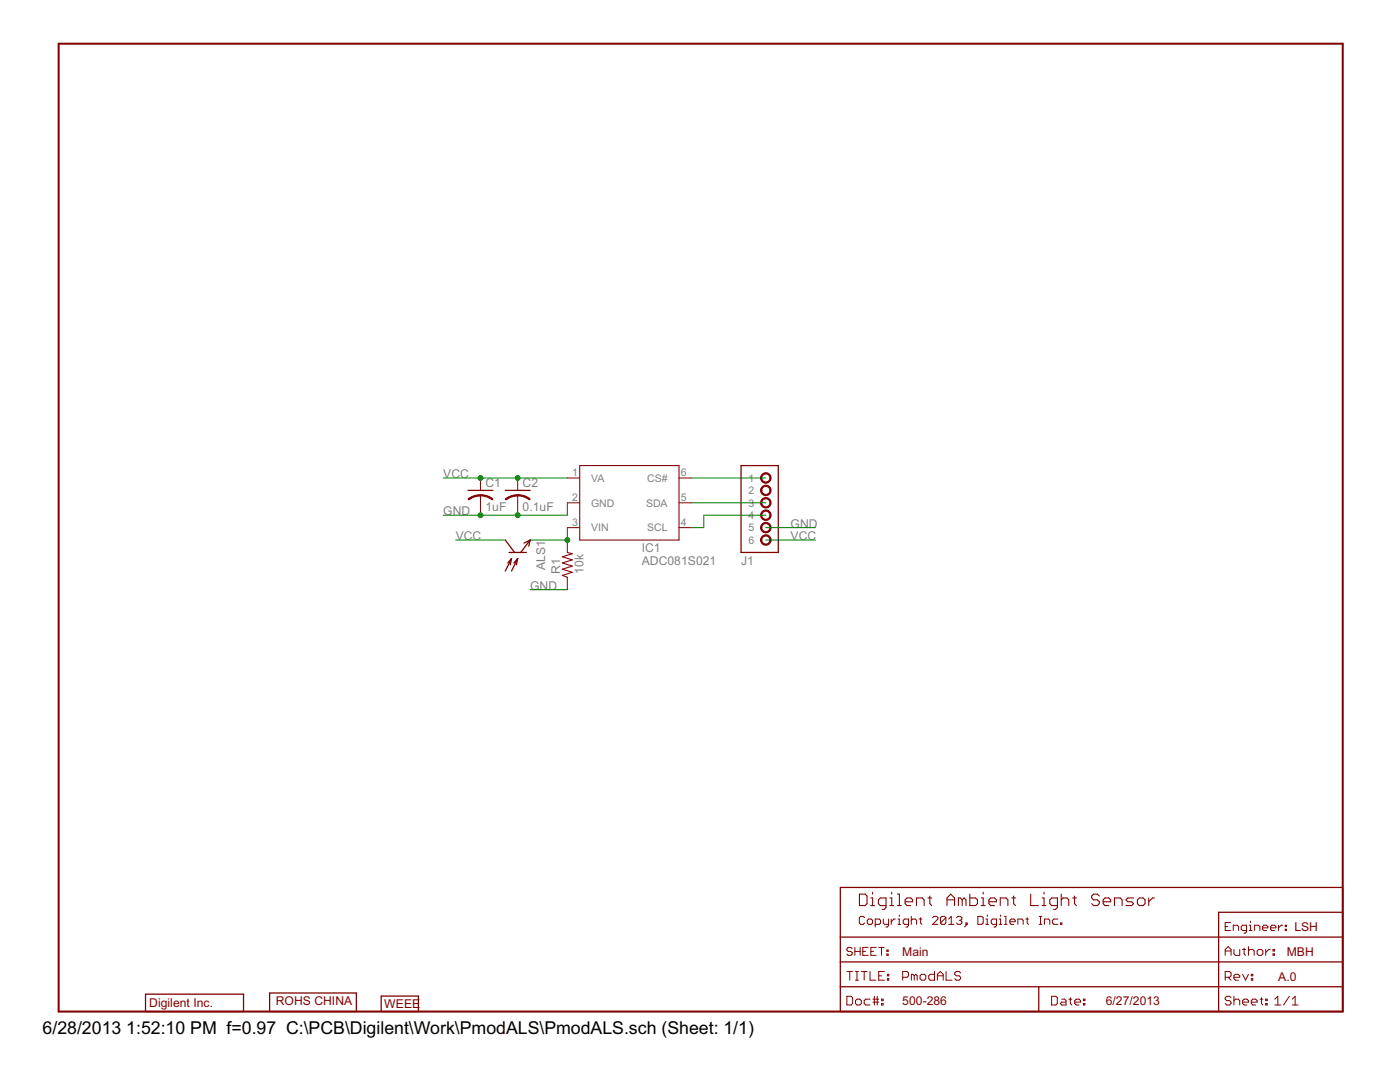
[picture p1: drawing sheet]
<svg xmlns="http://www.w3.org/2000/svg" width="279mm" height="216mm" viewBox="0 0 279 216" stroke-linecap="round" stroke-linejoin="round" font-family="sans-serif">
<g fill="none" stroke="#800000" stroke-width=".21">
<path d="M115.7 92.9h19.8v14.9h-19.8zM113.2 110.2l1 .3-2 .6 2 .6-2 .6 2 .7-2 .6 2 .6-2 .6 1 .4M171.5 178.4h1.2l.3 .4v1.5l-.3 .4h-1.2zM173.8 179.2h.4v1.5M174.2 178v.4M177.6 179.2h.4v1.5M178 178v.4M179.1 178.4h.4v2.3M180.6 179.9h1.5v-.3l-.3-.4h-.8l-.4 .4v.7l.4 .4h.8M185.2 179.2h.7M185.6 178.8v1.5l.3 .4M189 179.6h1.5"/>
<path d="M192 179.6l-.4-.4h-.3v1.5M192 179.6v1.1M192 179.6l.4-.4 .4 .4v1.1M193.5 178.4v2.3h1.2l.4-.4v-.7l-.4-.4h-1.2M195.8 179.2h.4v1.5M196.2 178v.4M197.4 179.9h1.5v-.3l-.4-.4h-.8l-.3 .4v.7l.3 .4h.8M201.9 179.2h.8M202.3 178.8v1.5l.4 .4M205.7 178.4v2.3h1.5M208 179.2h.4v1.5M208.4 178v.4"/>
<path d="M211.8 179.6l.4-.4h.7l.4 .4v1.1M211.8 178.4v2.3M214.1 179.2h.7M214.4 178.8v1.5l.4 .4M219.4 178.8l-.4-.4h-.8l-.3 .4v.4l.3 .4h.8l.4 .3v.4l-.4 .4h-.8l-.3-.4M220.2 179.9h1.5v-.3l-.4-.4h-.8l-.3 .4v.7l.3 .4h.8M226.2 179.2h-1.1l-.4 .4 .4 .3h.7l.4 .4-.4 .4h-1.1M227.4 179.2h.7l.4 .4v.7l-.4 .4h-.7l-.4-.4v-.7zM229.3 179.2v1.5M230.4 179.2h-.4l-.7 .7M173.8 180.7h.7M176.8 180.7h-1.1l-.4-.4v-.7l.4-.4h1.1v1.9l-.4 .4h-.3"/>
<path d="M177.6 180.7h.8M179.1 180.7h.8M182.9 180.7v-1.5h1.1l.4 .4v1.1M189 180.7v-1.5l.7-.8 .8 .8v1.5M195.8 180.7h.8M199.6 180.7v-1.5h1.2l.3 .4v1.1M208 180.7h.7M211 180.7h-1.1l-.4-.4v-.7l.4-.4h1.1v1.9l-.3 .4h-.4M222.4 180.7v-1.5h1.2l.3 .4v1.1"/>
</g>
<g fill="none" stroke="#800000" stroke-width=".2">
<path d="M95.9 95.4v2.5M95.9 98.8v4M103.3 95.4v2.5M103.3 98.8v4M113.2 95.4h2.5M135.5 95.4h2.5M113.2 105.3h2.5M113.2 100.3h2.5M113.2 107.8v2.4M113.2 115.2v2.5M135.5 105.3h2.5M135.5 100.3h2.5"/>
<path d="M169 198.8h.9l.3 .3v1.1l-.3 .3h-.9zM169 193.8h1.2M169.6 193.8v1.8M170.1 189.3l-.3-.3h-.5l-.3 .3v.3l.3 .2h.5l.3 .3v.3l-.3 .2h-.5l-.3-.2M170.6 189.8h1.1M170.6 189v1.6M170.7 199.7l.3-.3h.6l.3 .3v.5l-.3 .3h-.6l-.3-.3zM170.7 193.8h.6M170.7 195.6h.6M171 193.8v1.8M171.7 189v1.6M171.9 193.8h1.2"/>
<path d="M172.2 189.8h.5M172.5 193.8v1.8M172.6 183.1l-.3-.2h-.6l-.2 .2v1.1l.2 .2h.6l.3-.2M173.1 183.6l.2-.2h.6l.2 .2v.6l-.2 .2h-.6l-.2-.2zM173.2 189h-1v1.6h1M173.6 199.4h-.8l-.3 .3v.5l.3 .3h.8M173.6 193.8v1.8h1.2M173.8 189.8h.5M174.2 199.4h1.2M174.2 200h1.2M174.5 198.8v1.7M174.7 184.4h.8l.2-.2v-.6l-.2-.2h-.8v1.6"/>
<path d="M174.9 189h-1.1v1.6h1.1M175.1 198.8v1.7M175.4 194.7h.5M175.4 189h1M175.9 189v1.6M175.9 199.4h.3v.3h-.3zM176.3 183.4v.8l.2 .2h.8M176.5 193.8h-1.1v1.8h1.1M177 190.4h.2v.2h-.2zM177 189.6h.2v.2h-.2zM177.1 195.3h.3v.3h-.3zM177.1 194.4h.3v.3h-.3z"/>
<path d="M177.3 183.4v1.3l-.2 .3h-.3M177.9 183.4v1M178.7 183.4h-.3l-.5 .5M179.2 184.4h.5M179.2 183.4h.3v1M179.5 182.6v.3M180.1 195h.9l.3-.3v-.6l-.3-.3h-.9v1.8M181.3 184.4h-.8l-.2-.2v-.6l.2-.2h.8v1.3l-.2 .3h-.3M181.9 183.6l.2-.2h.5l.3 .2v.8M181.9 182.9v1.5M182.5 194.7l-.3-.3h-.3v1.2M182.5 194.7v.9"/>
<path d="M182.5 194.7l.3-.3 .2 .3v.9M183.5 183.4h.5M183.7 183.1v1.1l.3 .2M183.9 194.4h.6l.3 .3v.6l-.3 .3h-.6l-.3-.3v-.6zM186.1 183.1l.3-.2h.5l.3 .2v.3l-1.1 1h1.1M186.5 193.8v1.8h-.9l-.2-.3v-.6l.2-.3h.9M187.1 194.7h1.1M187.1 195.6v-1.2l.6-.6 .5 .6v1.2M188.8 183.1l-.3-.2h-.5l-.3 .2v1.1M188.8 183.1v1.1l-.3 .2h-.5l-.3-.2M188.8 183.1l-1.1 1.1M188.8 193.8v1.8h1.2"/>
<path d="M189.3 184.4h1.1M189.3 183.4l.5-.5v1.5M190.9 183.1l.3-.2h.5l.3 .2v.3l-.3 .2M191.4 183.6h.3M191.7 183.6l.3 .3v.3l-.3 .2h-.5l-.3-.2M191.7 194.1l-.3-.3h-.6l-.3 .3v.3l.3 .3h.6l.3 .3v.3l-.3 .3h-.6l-.3-.3M192.8 184.2h.2v.2h-.2zM193 184.4l-.5 .6M195.2 182.9h.7l.3 .2v1.1l-.3 .2h-.7zM196.7 184.4h.6M196.7 183.4h.3v1M197 182.6v.3"/>
<path d="M198.9 184.4h-.8l-.3-.2v-.6l.3-.2h.8v1.3l-.3 .3h-.2M199.4 184.4h.5M199.4 183.4h.3v1M199.7 182.6v.3M200.5 182.9h.2v1.5M200.5 184.4h.5M201.5 183.9h1.1v-.3l-.3-.2h-.5l-.3 .2v.6l.3 .2h.5M203.1 184.4v-1h.8l.3 .2v.8M204.7 183.4h.6M205 183.1v1.1l.3 .2M207.4 182.9h.5M207.4 184.4h.5"/>
<path d="M207.7 182.9v1.5M208.4 184.4v-1h.9l.2 .2v.8M209.9 198.8h.8l.3 .3v1.1l-.3 .3h-.8zM211.1 183.4h-.8l-.2 .2v.6l.2 .2h.8M211.6 184.2h.3v.2h-.3zM211.9 199.4h.6l.2 .3v.8h-.8l-.3-.3 .3-.2h.8M213.3 199.4h.6M213.6 199.1v1.1l.3 .3M214.5 200h1.1v-.3l-.3-.3h-.5l-.3 .3v.5l.3 .3h.5M216.2 199.4h.3v.3h-.3zM244.5 190.6v-1.1l.6-.6 .6 .6v1.1M244.5 195h.9l.3-.3v-.6l-.3-.3h-.9v1.8"/>
<path d="M244.5 189.8h1.2M244.5 184.9h.5M245.1 195l.6 .6M245.6 184.1h-1.1v1.6h1.1M245.7 199.1l-.3-.3h-.6l-.3 .3v.3l.3 .3h.6l.3 .3v.2l-.3 .3h-.6l-.3-.3M246.1 185.7v-1.1h.8l.3 .3v.8M246.3 199.7l.2-.3h.6l.3 .3v.8M246.3 189.5v.8l.2 .3h.9v-1.1M246.3 195h1.1v-.3l-.3-.3h-.6l-.2 .3v.6l.2 .3h.6M246.3 198.8v1.7M248 200h1.2v-.3l-.3-.3h-.6l-.3 .3v.5l.3 .3h.6M248 194.4l.6 1.2 .6-1.2"/>
<path d="M248 189.5h.6M248.3 189.2v1.1l.3 .3M248.8 185.7h-.8l-.3-.3v-.5l.3-.3h.8v1.3l-.3 .3h-.3M249.2 188.9v1.7M249.2 189.8l.2-.3h.6l.3 .3v.8M249.3 185.7h.6M249.3 184.6h.3v1.1M249.6 183.8v.3M249.7 200h1.2v-.3l-.3-.3h-.6l-.3 .3v.5l.3 .3h.6M249.7 194.4h.3v.3h-.3zM249.7 195.3h.3v.3h-.3zM250.4 185.7v-1.1h.8l.2 .3v.8"/>
<path d="M251.2 189.5h.6l.2 .3v.5l-.2 .3h-.6l-.3-.3v-.5zM251.5 199.4h.5M251.8 199.1v1.1l.2 .3M252 185.1h1v-.2l-.2-.3h-.6l-.2 .3v.5l.2 .3h.6M252.6 199.4h.3v.3h-.3zM252.6 189.5v1.1M253.5 189.5h-.3l-.6 .6M253.6 185.1h1v-.2l-.2-.3h-.6l-.2 .3v.5l.2 .3h.6M254.1 189.5h.2v.3h-.2zM254.1 190.3h.2v.3h-.2zM254.4 199.4l.6-.6v1.7M255.2 184.6v1.1"/>
<path d="M256 184.6h-.3l-.5 .5M256.5 185.4h.3v.3h-.3zM256.5 184.6h.3v.3h-.3zM257.3 198.8l-1.1 1.7M257.9 199.4l.6-.6v1.7M175.9 200.2h.3v.3h-.3zM216.2 200.2h.3v.3h-.3zM252.6 200.2h.3v.3h-.3zM254.4 200.5h1.2M257.9 200.5h1.2"/>
</g>
<g fill="none" stroke="#800000" stroke-width=".25">
<path d="M93.4 97.9h5M100.8 97.9h5M147.9 92.9h7.4v17.3h-7.4zM100.8 107.8l1.9 2.4M101.6 110.2h3.5M102.1 111.5l-1.3 2.4M102.1 111.5l-.8 .8M102.1 111.5l-.3 1.2M103.3 111.5l-1.2 2.4M103.3 111.5l-.7 .8M103.3 111.5l-.2 1.2M105.8 107.8l-1.9 2.4"/>
<path d="M105.8 107.8l-1.2 .6M105.8 107.8l-.3 1.2M167.7 177.1h100.3v24.7h-100.3zM29 198.4h19.6v3.4h-19.6zM53.8 198.1h17.3v3.7h-17.3zM76.1 198.8h7.4v3h-7.4zM167.7 191.9h100.3M167.7 196.9h100.3M167.7 187h100.3M207.3 196.9v4.9M268 182h-24.8v19.8"/>
</g>
<g fill="#800000" stroke="#800000" stroke-width=".2">
<path d="M152.2 94.6a1.06 1.06 0 0 1 1.6 .3 1.06 1.06 0 0 1-.7 1.5 1.06 1.06 0 0 1-1.3-1h.2a.8 .8 0 0 1 1.2-.7 .8 .8 0 0 1 .1 1.4 .8 .8 0 0 1-1.2-.5l-.1-.2h-.2v-.3z" fill-rule="evenodd"/>
<path d="M152.2 97a1.06 1.06 0 0 1 1.6 .4 1.06 1.06 0 0 1-.7 1.5 1.06 1.06 0 0 1-1.3-1h.2a.8 .8 0 0 1 1.2-.7 .8 .8 0 0 1 .1 1.3 .8 .8 0 0 1-1.2-.4l-.1-.2h-.2v-.4z" fill-rule="evenodd"/>
<path d="M152.2 99.5a1.05 1.05 0 0 1 1.6 .4 1.05 1.05 0 0 1-.7 1.5 1.05 1.05 0 0 1-1.3-1.1h.2a.8 .8 0 0 1 1.2-.6 .8 .8 0 0 1 .1 1.3 .8 .8 0 0 1-1.2-.4l-.1-.3h-.2v-.3z" fill-rule="evenodd"/>
<path d="M152.2 102a1.05 1.05 0 0 1 1.6 .4 1.05 1.05 0 0 1-.7 1.4 1.05 1.05 0 0 1-1.3-1h.2a.8 .8 0 0 1 1.2-.7 .8 .8 0 0 1 .1 1.4 .8 .8 0 0 1-1.2-.5l-.1-.2h-.2v-.3z" fill-rule="evenodd"/>
<path d="M152.2 104.5a1.05 1.05 0 0 1 1.6 .3 1.05 1.05 0 0 1-.7 1.5 1.05 1.05 0 0 1-1.3-1h.2a.8 .8 0 0 1 1.2-.7 .8 .8 0 0 1 .1 1.4 .8 .8 0 0 1-1.2-.5l-.1-.2h-.2v-.3z" fill-rule="evenodd"/>
<path d="M152.2 106.9a1.05 1.05 0 0 1 1.6 .4 1.05 1.05 0 0 1-.7 1.5 1.05 1.05 0 0 1-1.3-1h.2a.8 .8 0 0 1 1.2-.7 .8 .8 0 0 1 .1 1.3 .8 .8 0 0 1-1.2-.4l-.1-.2h-.2v-.4z" fill-rule="evenodd"/>
<path d="M95.9 98.7l1.3 .2 1.2 .7-.2 .2-1.3-.7-1-.1z" fill-rule="evenodd"/>
<path d="M93.4 99.6l1.2-.7 1.3-.2v.3l-1.5 .3-.8 .5z" fill-rule="evenodd"/>
<path d="M103.3 98.7l1.3 .2 1.2 .7-.1 .2-1.4-.7-1-.1z" fill-rule="evenodd"/>
<path d="M100.8 99.6l1.2-.7 1.3-.2v.3l-1.4 .3-.9 .5z" fill-rule="evenodd"/>
</g>
<path d="M11.7 8.7h256.3v193.1h-256.3z" fill="none" stroke="#800000" stroke-width=".4"/>
<path d="M88.5 95.4h24.7M138 95.4h14.8M90.9 107.8h9.9M105.8 117.7h7.4M113.2 105.3v2.5h-7.4M113.2 100.3v2.5h-24.7M138 100.3h14.8M152.8 107.8h10M152.8 102.8h-12.3v2.5h-2.5M152.8 105.3h10" fill="none" stroke="#008000" stroke-width=".2"/>
<g fill="#008000" stroke="#008000" stroke-width=".2">
<circle cx="113.2" cy="107.8" r=".49"/>
<circle cx="95.9" cy="102.8" r=".49"/>
<circle cx="103.3" cy="102.8" r=".49"/>
<circle cx="103.3" cy="95.4" r=".49"/>
<circle cx="95.9" cy="95.4" r=".49"/>
</g>
<g font-size="4">
<text x="8.5" y="206.4">6/28/2013</text>
<text x="25.2" y="206.4">1:52:10 PM f=0.97 C:\PCB\Digilent\Work\PmodALS\PmodALS.sch (Sheet: 1/1)</text>
</g>
<g font-size="2.7" fill="#808080">
<text x="88.5" y="95.4">VCC</text>
<text x="96.9" y="101.9">1uF</text>
<text x="96.9" y="97.2">C1</text>
<text x="104.3" y="101.9">0.1uF</text>
<text x="104.3" y="97.2">C2</text>
<text x="88.5" y="102.8">GND</text>
<text x="90.9" y="107.8">VCC</text>
<text x="157.8" y="105.3">GND</text>
<text x="157.8" y="107.8">VCC</text>
<text x="108.8" y="113.7" transform="rotate(-90 108.8 113.7)">ALS1</text>
<text x="128.1" y="112.7">ADC081S021</text>
<text x="128.1" y="110.2">IC1</text>
<text x="147.9" y="112.7">J1</text>
<text x="105.8" y="117.7">GND</text>
<text x="111.8" y="114.4" transform="rotate(-90 111.8 114.4)">R1</text>
<text x="116.4" y="114.4" transform="rotate(-90 116.4 114.4)">10k</text>
</g>
<g font-size="2.7" fill="#800000">
<text x="258.3" y="185.8">LSH</text>
<text x="180.1" y="190.7">Main</text>
<text x="256.8" y="190.7">MBH</text>
<text x="255.1" y="195.7">A.0</text>
<text x="29.8" y="200.9">Digilent Inc.</text>
<text x="55" y="200.6">ROHS CHINA</text>
<text x="76.7" y="201.2">WEEE</text>
<text x="180.1" y="200.6">500-286</text>
<text x="220.7" y="200.6">6/27/2013</text>
</g>
<g font-size="2.3" fill="#808080">
<text x="114.2" y="95">1</text>
<text x="135.9" y="95">6</text>
<text x="114.2" y="100">2</text>
<text x="118" y="96.1">VA</text>
<text x="118" y="101.1">GND</text>
<text x="128.9" y="101.1">SDA</text>
<text x="129.2" y="96.1">CS#</text>
<text x="135.9" y="100">5</text>
<text x="149.4" y="96.1">1</text>
<text x="149.4" y="98.6">2</text>
<text x="149.4" y="101.1">3</text>
<text x="114.2" y="104.9">3</text>
<text x="118" y="106">VIN</text>
<text x="129.2" y="106">SCL</text>
<text x="135.9" y="104.9">4</text>
<text x="149.4" y="103.5">4</text>
<text x="149.4" y="106">5</text>
<text x="149.4" y="108.5">6</text>
</g>
</svg>
